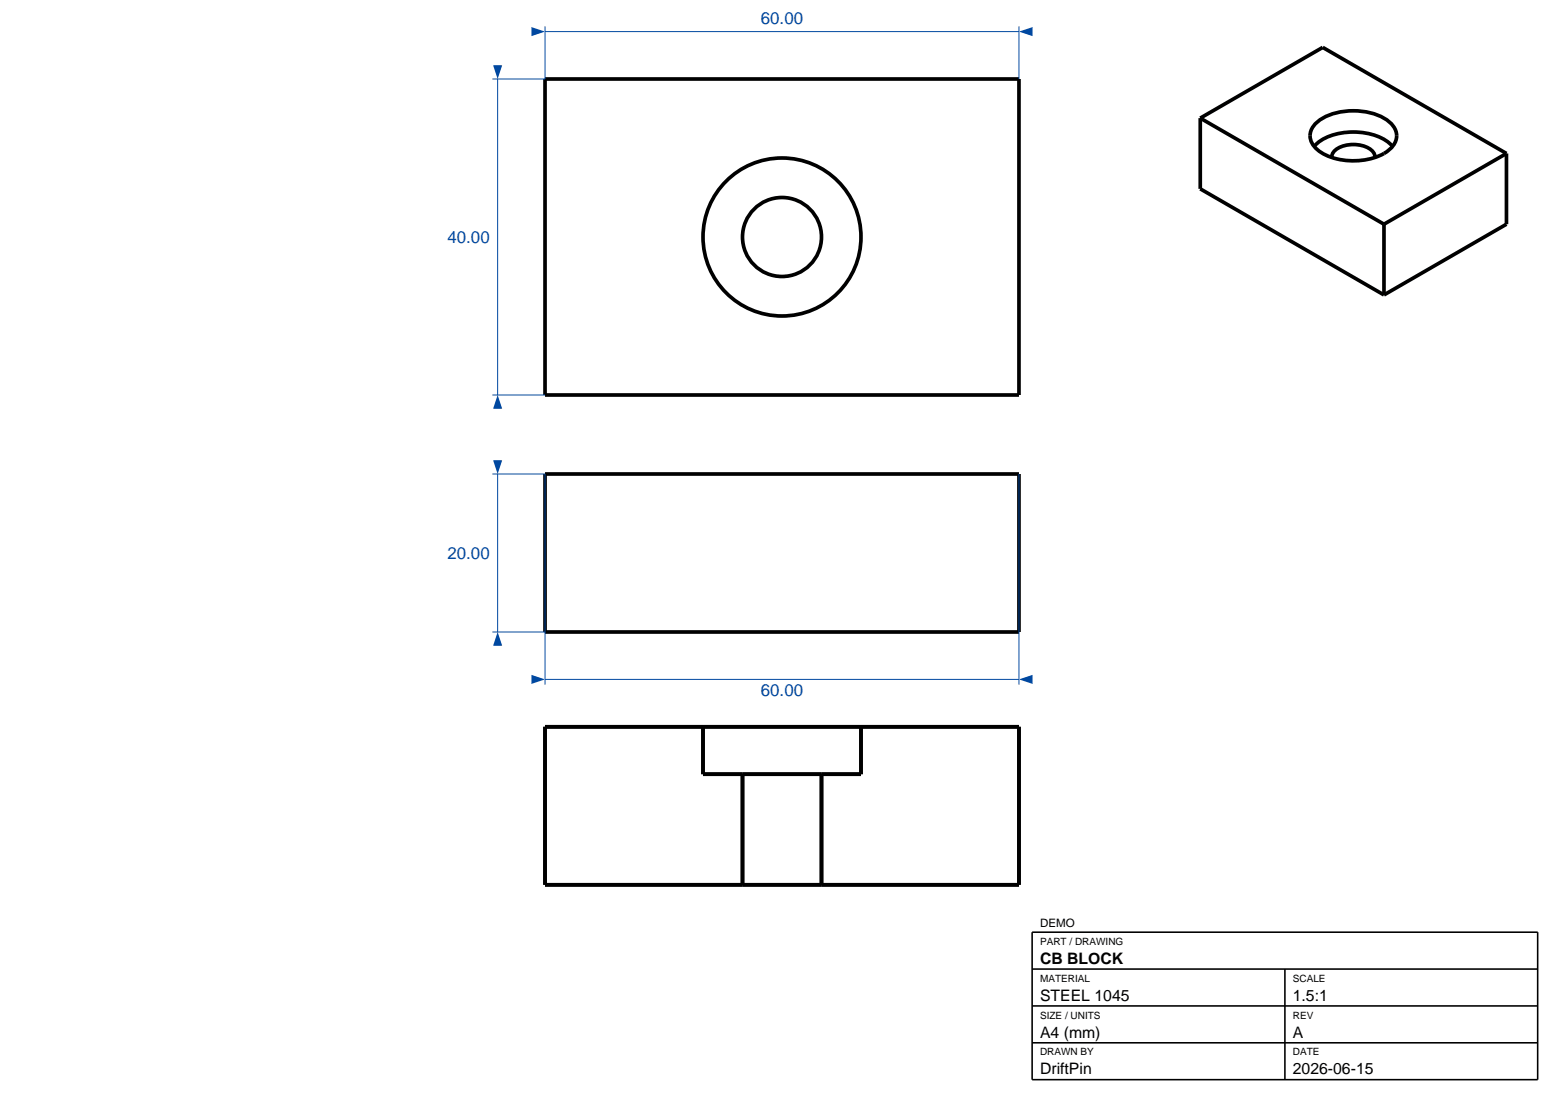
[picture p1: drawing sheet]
<svg xmlns="http://www.w3.org/2000/svg" width="297mm" height="210mm" viewBox="0 0 297 210" stroke-linecap="round" stroke-linejoin="round" font-family="sans-serif">
<g fill="none" stroke="#000" stroke-width=".7" stroke-linecap="butt">
<path d="M103.5 15h90v60h-90zM227.9 22.4l23.3-13.4 34.9 20.1M227.9 22.4v13.5l34.9 20.1M227.9 22.4l34.9 20.2M249.6 27.8a10.4 10.4 0 0 1 8.5-2.7 9.2 9.2 0 0 1 6.3 2.7M250.1 23.2a12.1 12.1 0 0 1 11.4-1.4 5.5 5.5 0 0 1 3.6 3.3 3.8 3.8 0 0 1-2.3 4 12.6 12.6 0 0 1-12.3-.4 3.3 3.3 0 0 1-.4-5.5zM252.9 29.9a2.27 2.27 0 0 1 1.8-2.1 5.9 5.9 0 0 1 6.1 1.1l.3 1M286.1 29.1v13.5l-23.3 13.4M286.1 29.1l-23.3 13.5M262.8 42.6v13.4M103.5 90h90v30h-90zM133.5 138h30"/>
<path d="M133.5 138h-30v30h37.5M133.5 138v9h7.5M163.5 138h30v30h-37.5M163.5 138v9h-7.5M141 147h15M141 147v21M156 147v21M141 168h15"/>
<circle cx="148.5" cy="45" r="15"/>
<circle cx="148.5" cy="45" r="7.5"/>
</g>
<path d="M103.5 90v40M193.5 90v40M103.5 129h90" fill="none" stroke="#0048a0" stroke-width=".19"/>
<g fill="#0048a0">
<path d="M100.9 128.1l2.6 .9-2.6 .9z"/>
<path d="M193.5 129l2.6-.9v1.8z"/>
</g>
<path d="M93.5 90h10M94.5 90v30M93.5 120h10" fill="none" stroke="#0048a0" stroke-width=".19"/>
<g fill="#0048a0">
<path d="M94.5 120l.9 2.6h-1.8z"/>
<path d="M93.6 87.4h1.8l-.9 2.6z"/>
</g>
<path d="M103.5 5v10M103.5 6h90M193.5 5v10" fill="none" stroke="#0048a0" stroke-width=".19"/>
<g fill="#0048a0">
<path d="M100.9 5.1l2.6 .9-2.6 .9z"/>
<path d="M193.5 6l2.6-.9v1.8z"/>
</g>
<path d="M93.5 15h10M94.5 15v60M93.5 75h10" fill="none" stroke="#0048a0" stroke-width=".19"/>
<g fill="#0048a0">
<path d="M94.5 75l.9 2.6h-1.8z"/>
<path d="M93.6 12.4h1.8l-.9 2.6z"/>
</g>
<path d="M196 177h96v28h-96zM196 184h96M196 191h96M196 198h96M244 184v21" fill="none" stroke="#000" stroke-width=".3"/>
<g font-size="3.2" fill="#0048a0">
<text x="144.5" y="4.6">60.00</text>
<text x="85" y="46.1">40.00</text>
<text x="85" y="106.1">20.00</text>
<text x="144.5" y="132.2">60.00</text>
</g>
<g font-size="3">
<text x="197.5" y="183">CB BLOCK</text>
<text x="197.5" y="190">STEEL 1045</text>
<text x="245.5" y="190">1.5:1</text>
<text x="197.5" y="197">A4 (mm)</text>
<text x="245.5" y="197">A</text>
<text x="197.5" y="204">DriftPin</text>
<text x="245.5" y="204">2026-06-15</text>
</g>
<text font-size="2.2" x="197.5" y="176">DEMO</text>
<g font-size="1.9">
<text x="197.5" y="179.4">PART / DRAWING</text>
<text x="197.5" y="186.4">MATERIAL</text>
<text x="245.5" y="186.4">SCALE</text>
<text x="197.5" y="193.4">SIZE / UNITS</text>
<text x="245.5" y="193.4">REV</text>
<text x="197.5" y="200.4">DRAWN BY</text>
<text x="245.5" y="200.4">DATE</text>
</g>
</svg>
